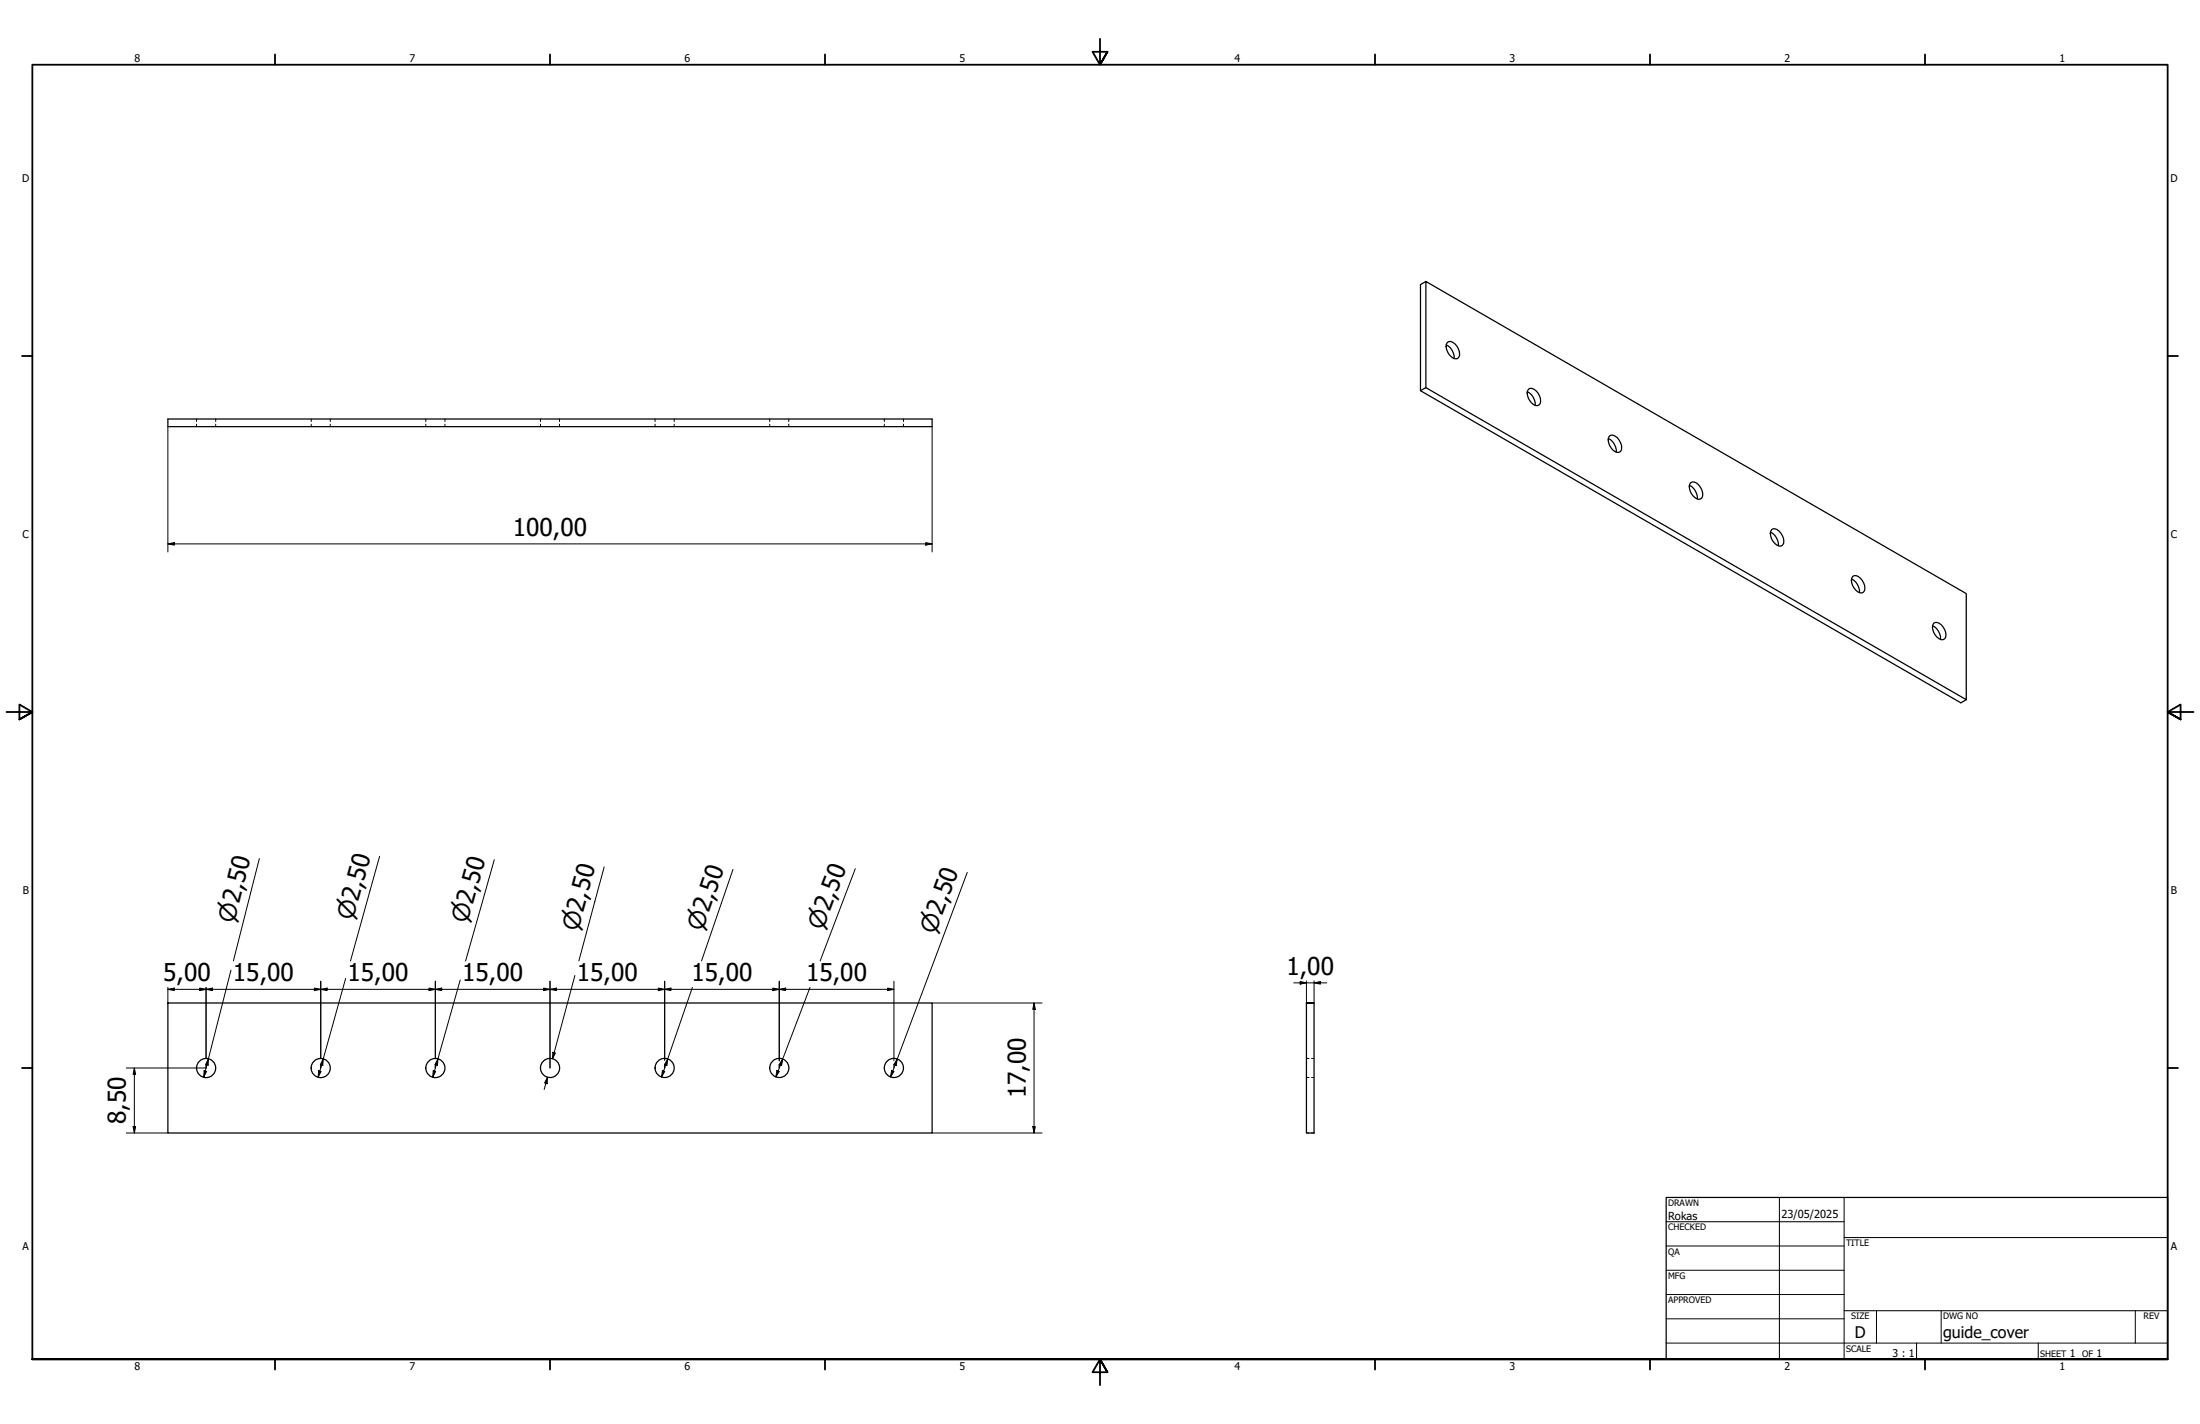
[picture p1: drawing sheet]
<svg xmlns="http://www.w3.org/2000/svg" width="864mm" height="559mm" viewBox="0 0 864 559" stroke-linecap="round" stroke-linejoin="round" font-family="sans-serif">
<!-- layer: Visible (ISO) -->
<g fill="none" stroke="#000" stroke-width=".49">
<path d="M559.7 110.5l212.1 122.4v41.7l-212.1-122.5zM559.7 110.5l-2.1 1.2v41.6l212.1 122.5 2.1-1.2M567.7 135.3a5.6 5.6 0 0 1 3.1 5.4M568.2 134.4a2.14 2.14 0 0 1 2.9 .6 4.5 4.5 0 0 1 1.4 5.4 3.2 3.2 0 0 1-4.3-2.4 3.3 3.3 0 0 1 0-3.6zM559.7 152.1l-2.1 1.2M599.5 153.7a5.6 5.6 0 0 1 3.1 5.4M600 152.8a2.14 2.14 0 0 1 3 .6 4.5 4.5 0 0 1 1.3 5.4 2.14 2.14 0 0 1-3-.6 4.5 4.5 0 0 1-1.3-5.4zM65.9 164.4h300v3h-300zM631.3 172.1a5.6 5.6 0 0 1 3.1 5.3M631.8 171.1a3.3 3.3 0 0 1 4.3 2.5 2.84 2.84 0 0 1-.6 3.9 4.7 4.7 0 0 1-3.7-6.4zM663.2 190.5a5.5 5.5 0 0 1 3.1 5.3M663.6 189.5a2.51 2.51 0 0 1 3.7 1.5 3.2 3.2 0 0 1 0 4.9 4.7 4.7 0 0 1-3.7-6.4z"/>
<path d="M695 208.8a5.6 5.6 0 0 1 3.1 5.4M695.4 207.9a2.13 2.13 0 0 1 3 .6 4.4 4.4 0 0 1 1.3 5.4 2.13 2.13 0 0 1-2.9-.6 4.6 4.6 0 0 1-1.4-5.4zM726.8 227.2a5.6 5.6 0 0 1 3.1 5.4M727.3 226.2a2.13 2.13 0 0 1 2.9 .6 4.4 4.4 0 0 1 1.4 5.5 2.13 2.13 0 0 1-3-.6 4.6 4.6 0 0 1-1.3-5.5zM758.6 245.6a5.6 5.6 0 0 1 3.1 5.3M759.1 244.6a3.3 3.3 0 0 1 4.3 2.5 2.84 2.84 0 0 1-.6 3.9 4.6 4.6 0 0 1-4.2-4.9zM65.9 393.6h300v51h-300zM512.8 393.6h3h-3v51h3v-51"/>
<circle cx="80.9" cy="419.1" r="3.8"/>
<circle cx="125.9" cy="419.1" r="3.8"/>
<circle cx="170.9" cy="419.1" r="3.8"/>
<circle cx="215.9" cy="419.1" r="3.8"/>
<circle cx="260.9" cy="419.1" r="3.8"/>
<circle cx="305.9" cy="419.1" r="3.8"/>
<circle cx="350.9" cy="419.1" r="3.8"/>
</g>
<!-- layer: Hidden (ISO) -->
<g fill="none" stroke="#000" stroke-width=".39">
<path d="M77.2 164.4v1M77.2 166.4v1M84.7 164.4v1M84.7 166.4v1M122.2 164.4v1M122.2 166.4v1M129.6 164.4v1M129.6 166.4v1M167.1 164.4v1M167.1 166.4v1M174.7 164.4v1M174.7 166.4v1"/>
<path d="M212.2 164.4v1M212.2 166.4v1M219.6 164.4v1M219.6 166.4v1M257.1 164.4v1M257.1 166.4v1M264.7 164.4v1M264.7 166.4v1M302.2 164.4v1M302.2 166.4v1M309.6 164.4v1M309.6 166.4v1"/>
<path d="M347.1 164.4v1M347.1 166.4v1M354.6 164.4v1M354.6 166.4v1M512.8 415.4h1.1M514.8 415.4h1M512.8 422.8h1.1M514.8 422.8h1M512.8 444.6h1.1M514.8 444.6h1"/>
</g>
<!-- layer: Border (ANSI) -->
<g fill="none" stroke="#000" stroke-width=".71">
<path d="M431.8 15.2v10.2l-2.9-5.1h5.8l-2.9 5.1 2.9-5.1M107.9 21.3v4.1M215.9 21.3v4.1M323.8 21.3v4.1M539.8 21.3v4.1M647.7 21.3v4.1M755.6 21.3v4.1M8.6 139.7h4.1M850.9 139.7h4.1M2.5 279.4h10.2l-5.1-2.9v5.8l5.1-2.9-5.1 2.9M861.1 279.4h-10.2l5.1-2.9v5.8l-5.1-2.9 5.1 2.9M8.6 419.1h4.1"/>
<path d="M850.9 419.1h4.1M12.7 533.4v-508h838.2v508h-838.2h838.2M107.9 533.4v4.1M215.9 533.4v4.1M323.8 533.4v4.1M434.7 538.5l-2.9-5.1 2.9 5.1h-5.8l2.9-5.1v10.2M539.8 533.4v4.1M647.7 533.4v4.1M755.6 533.4v4.1"/>
</g>
<!-- layer: Title (ANSI) -->
<g fill="none" stroke="#000" stroke-width=".39">
<path d="M654 479.4h69.9M698.5 469.9v63.5M723.9 469.9v63.5M654 488.9h69.9M654 498.5h69.9M723.9 485.6h127M654 508h69.9M654 517.5h69.9M723.9 514.3h127M736.6 514.3v12.7M762 514.3v12.7M838.2 514.3v12.7"/>
<path d="M654 527h196.9M752.3 527v6.4M800.1 527v6.4"/>
</g>
<path d="M654 469.9h196.9v63.5h-196.9z" fill="none" stroke="#000" stroke-width=".49"/>
<!-- layer: Dimension (ISO) -->
<g fill="none" stroke="#000" stroke-width=".39">
<path d="M65.9 167.4v49.2M365.9 167.4v49.2M65.9 213.4l2.5-.5v1zM65.9 213.4h300M363.4 212.9l2.5 .5-2.5 .5zM101.8 336.9l-10.2 40.2M149 336l-11.4 41.1M194 337.4l-11.2 39.7M237.2 340.2l-10 36.9M287.7 341.2l-12.3 35.9M335.7 340.9l-13.8 36.2M379.7 342.3l-30.1 80.3"/>
<path d="M65.9 388.2l2.5-.5v1zM65.9 387.5v6.1M65.9 388.2h285M78.4 387.7l2.5 .5-2.5 .5zM80.9 388.2l2.5-.5v1zM80.9 387.5v27.8M90.7 380.7l-10.7 42M123.4 387.7l2.5 .5-2.5 .5zM125.9 388.2l2.5-.5v1zM125.9 385.1v30.3M135.7 384l-10.8 38.7M168.4 387.7l2.5 .5-2.5 .5z"/>
<path d="M170.9 388.2l2.5-.5v1zM170.9 385.1v30.3M180.7 384.6l-10.8 38.1M213.4 387.7l2.5 .5-2.5 .5zM215.9 388.2l2.5-.5v1zM215.9 385.1v34M225.7 382.8l-8.8 32.7 .6-2.4M258.4 387.7l2.5 .5-2.5 .5zM260.9 388.2l2.5-.5v1zM260.9 385.1v30.9M271.8 387.5l-12.1 35.2M303.4 387.7l2.5 .5-2.5 .5z"/>
<path d="M305.9 388.2l2.5-.5v1zM305.9 385.1v31.2M318 387.5l-13.4 35.1M348.4 387.7l2.5 .5-2.5 .5zM350.9 385.1v31.1M365.9 393.6h43.2M405.9 393.6l.5 2.5h-1zM405.9 393.6v51M507.9 385.7h12.9M510.4 385.2l2.4 .5-2.4 .5zM512.8 384.9v8.7M515.8 385.7l2.5-.5v1z"/>
<path d="M515.8 384.9v8.7M52.7 419.1l.5 2.5h-1zM52.7 419.1v25.5M80.9 417.7v1.4h-31.3M81.8 415.5l-.1 2.5-1-.2zM125.9 417.7v1.4M126.9 415.5l-.2 2.5-.9-.2zM170.9 417.7v1.4M171.9 415.5l-.2 2.5-1-.2zM217 412.9l1 .3-1.1 2.3zM260.9 417.7v1.4M262.1 415.5l-.3 2.6-1-.3z"/>
<path d="M305.9 417.7v1.4M307.2 415.6l-.4 2.5-.9-.3zM350.9 417.7v1.4M352.2 415.6l-.4 2.5-.9-.3zM80.1 420.2l1 .2-1.1 2.3zM125.1 420.2l.9 .2-1.1 2.3zM170.1 420.2l.9 .2-1.1 2.3zM214.9 422.7l-.1 2.6-1-.3zM214.9 422.7l-1.3 4.8M260 420.1l.9 .3-1.2 2.3zM305 420.1l.9 .3-1.3 2.2zM350 420.1l.9 .3-1.3 2.2z"/>
<path d="M49.6 444.6h16.3M52.2 442.1h1l-.5 2.5zM365.9 444.6h43.2M405.4 442.1h1l-.5 2.5z"/>
</g>
<g fill="#000">
<path d="M65.9 213.4l2.5-.5v1zM363.4 212.9l2.5 .5-2.5 .5zM65.9 388.2l2.5-.5v1zM78.4 387.7l2.5 .5-2.5 .5zM80.9 388.2l2.5-.5v1zM123.4 387.7l2.5 .5-2.5 .5zM125.9 388.2l2.5-.5v1zM168.4 387.7l2.5 .5-2.5 .5zM170.9 388.2l2.5-.5v1zM213.4 387.7l2.5 .5-2.5 .5zM215.9 388.2l2.5-.5v1zM258.4 387.7l2.5 .5-2.5 .5z"/>
<path d="M260.9 388.2l2.5-.5v1zM303.4 387.7l2.5 .5-2.5 .5zM305.9 388.2l2.5-.5v1zM348.4 387.7l2.5 .5-2.5 .5zM405.9 393.6l.5 2.5h-1zM510.4 385.2l2.4 .5-2.4 .5zM515.8 385.7l2.5-.5v1zM81.8 415.5l-.1 2.5-1-.2zM126.9 415.5l-.2 2.5-.9-.2zM171.9 415.5l-.2 2.5-1-.2zM217 412.9l1 .3-1.1 2.3zM262.1 415.5l-.3 2.6-1-.3z"/>
<path d="M307.2 415.6l-.4 2.5-.9-.3zM352.2 415.6l-.4 2.5-.9-.3zM52.7 419.1l.5 2.5h-1zM80.1 420.2l1 .2-1.1 2.3zM125.1 420.2l.9 .2-1.1 2.3zM170.1 420.2l.9 .2-1.1 2.3zM214.9 422.7l-.1 2.6-1-.3zM260 420.1l.9 .3-1.2 2.3zM305 420.1l.9 .3-1.3 2.2zM350 420.1l.9 .3-1.3 2.2zM52.2 442.1h1l-.5 2.5zM405.4 442.1h1l-.5 2.5z"/>
</g>
<g font-size="9.6">
<text x="201.3" y="210.1">100,00</text>
<text x="505" y="382.4">1,00</text>
<text x="64.1" y="385">5,00</text>
<text x="91.4" y="385">15,00</text>
<text x="136.4" y="385">15,00</text>
<text x="181.4" y="385">15,00</text>
<text x="226.4" y="385">15,00</text>
<text x="271.4" y="385">15,00</text>
<text x="316.4" y="385">15,00</text>
<text x="402.6" y="431.1" transform="rotate(-90 402.6 431.1)">17,00</text>
<text x="49.5" y="441.2" transform="rotate(-90 49.5 441.2)">8,50</text>
</g>
<g font-size="9.1">
<text x="91.9" y="362.5" transform="rotate(-76 91.9 362.5)">⌀2,50</text>
<text x="138.5" y="361.4" transform="rotate(-75 138.5 361.4)">⌀2,50</text>
<text x="183.4" y="362.7" transform="rotate(-74 183.4 362.7)">⌀2,50</text>
<text x="226.9" y="365.7" transform="rotate(-75 226.9 365.7)">⌀2,50</text>
<text x="275.7" y="365.9" transform="rotate(-71 275.7 365.9)">⌀2,50</text>
<text x="323" y="365.2" transform="rotate(-69 323 365.2)">⌀2,50</text>
<text x="367" y="366.7" transform="rotate(-70 367 366.7)">⌀2,50</text>
</g>
<g font-size="6.3">
<text x="728.1" y="524.9">D</text>
<text x="762.8" y="525">guide_cover</text>
</g>
<g font-size="4.3">
<text x="654.8" y="478.6">Rokas</text>
<text x="699.3" y="478">23/05/2025</text>
</g>
<g font-size="4.2">
<text x="52.8" y="24.4">8</text>
<text x="160.8" y="24.4">7</text>
<text x="268.7" y="24.4">6</text>
<text x="376.7" y="24.4">5</text>
<text x="484.6" y="24.4">4</text>
<text x="592.6" y="24.4">3</text>
<text x="700.5" y="24.4">2</text>
<text x="808.5" y="24.4">1</text>
<text x="8.7" y="71.4">D</text>
<text x="852" y="71.4">D</text>
<text x="8.9" y="211.1">C</text>
<text x="852.2" y="211.1">C</text>
<text x="8.9" y="350.8">B</text>
<text x="852.2" y="350.8">B</text>
<text x="8.9" y="490.5">A</text>
<text x="852.2" y="490.5">A</text>
<text x="742.9" y="532.6">3 : 1</text>
<text x="812.4" y="532.6">1</text>
<text x="823" y="532.6">1</text>
<text x="52.8" y="537.5">8</text>
<text x="160.8" y="537.5">7</text>
<text x="268.7" y="537.5">6</text>
<text x="376.7" y="537.5">5</text>
<text x="484.6" y="537.5">4</text>
<text x="592.6" y="537.5">3</text>
<text x="700.5" y="537.5">2</text>
<text x="808.5" y="537.5">1</text>
</g>
<g font-size="3.5">
<text x="654.8" y="473.2">DRAWN</text>
<text x="654.8" y="482.8">CHECKED</text>
<text x="724.7" y="488.9">TITLE</text>
<text x="654.8" y="492.3">QA</text>
<text x="654.8" y="501.8">MFG</text>
<text x="654.8" y="511.4">APPROVED</text>
<text x="726.7" y="517.7">SIZE</text>
<text x="762.8" y="517.7">DWG NO</text>
<text x="841.4" y="517.7">REV</text>
<text x="724.7" y="530.4">SCALE</text>
<text x="800.9" y="532.6">SHEET</text>
<text x="817.4" y="532.6">OF</text>
</g>
</svg>
